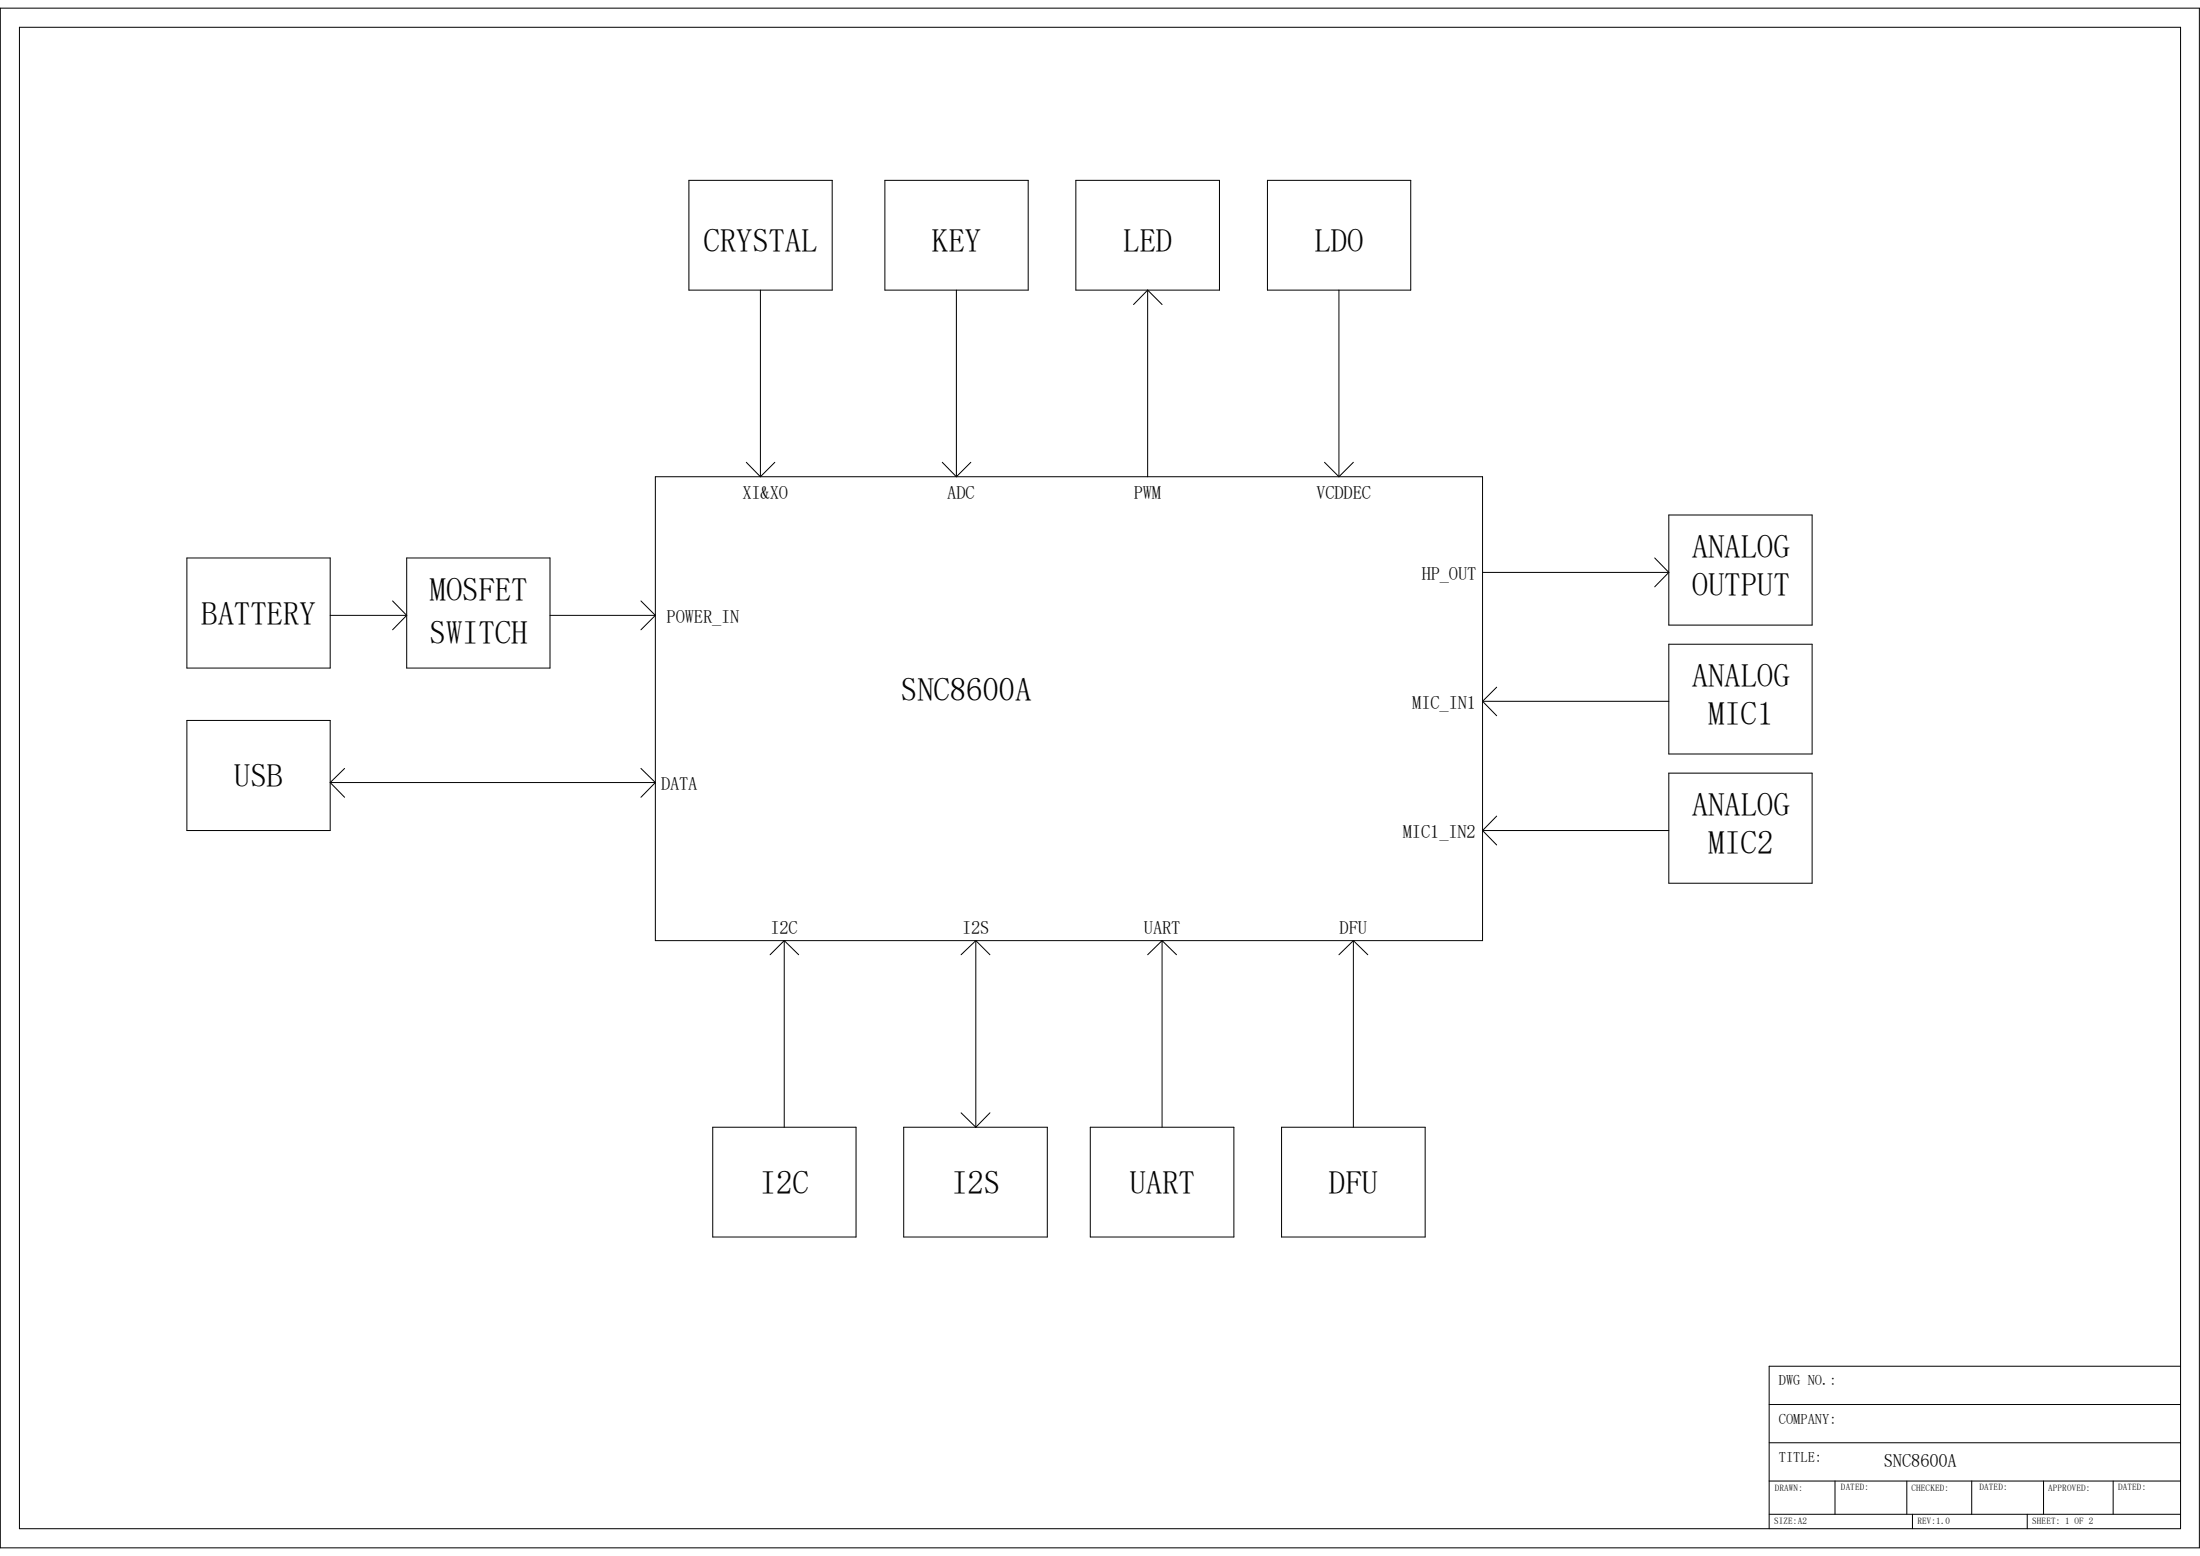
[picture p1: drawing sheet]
<svg xmlns="http://www.w3.org/2000/svg" width="297mm" height="210mm" viewBox="0 0 297 210" stroke-linecap="round" stroke-linejoin="round" font-family="sans-serif">
<g fill="none" stroke="#000" stroke-width=".14">
<path d="M0 1.1h296.9v207.8h-296.9zM2.6 3.7h291.8v202.6h-291.8zM93 24.3h19.4v14.9h-19.4zM102.7 39.2v25.1M119.5 24.3h19.3v14.9h-19.3zM129.1 39.2v25.1M145.2 24.3h19.4v14.9h-19.4zM154.9 39.2v25.1M154.9 39.2l-1.9 1.9M154.9 39.2l2 1.9M171.1 24.3h19.4v14.9h-19.4zM180.8 39.2v25.1"/>
<path d="M25.2 75.3h19.4v14.9h-19.4zM54.9 75.3h19.4v14.9h-19.4zM88.5 64.3h111.7v62.7h-111.7zM100.8 62.4l1.9 1.9M104.6 62.4l-1.9 1.9M127.2 62.4l1.9 1.9M131.1 62.4l-2 1.9M178.8 62.4l2 1.9M182.7 62.4l-1.9 1.9M200.2 77.3h25.1M223.4 75.3l1.9 2M225.3 69.5h19.3v14.9h-19.3z"/>
<path d="M225.3 77.3l-1.9 1.9M25.2 97.2h19.4v14.9h-19.4zM44.6 83.1h10.3M53 81.1l1.9 2M54.9 83.1l-1.9 1.9M74.3 83.1h14.2M86.5 81.1l2 2M88.5 83.1l-2 1.9M200.2 94.7h25.1M200.2 94.7l1.9 1.9M202.1 92.8l-1.9 1.9M225.3 87h19.3v14.8h-19.3z"/>
<path d="M44.6 105.6h43.9M44.6 105.6l1.9 2M46.5 103.7l-1.9 1.9M86.5 103.7l2 1.9M88.5 105.6l-2 2M200.2 112.1h25.1M200.2 112.1l1.9 1.9M202.1 110.2l-1.9 1.9M225.3 104.4h19.3v14.8h-19.3zM105.9 127v25.1M105.9 127l-1.9 1.9M105.9 127l1.9 1.9"/>
<path d="M131.7 127v25.1M131.7 127l-1.9 1.9M131.7 127l1.9 1.9M156.9 127v25.1M156.9 127l-2 1.9M156.9 127l1.9 1.9M182.7 127v25.1M182.7 127l-1.9 1.9M182.7 127l2 1.9M96.2 152.1h19.4v14.9h-19.4zM122 152.1h19.4v14.9h-19.4zM129.8 150.2l1.9 1.9"/>
<path d="M133.6 150.2l-1.9 1.9M147.2 152.1h19.4v14.9h-19.4zM173 152.1h19.4v14.9h-19.4zM238.8 199.9h55.5M238.8 194.7h55.6M238.8 189.6h55.6M247.7 199.9v4.5M257.4 199.9v4.5M266.2 199.9v4.5M275.9 199.9v4.5M285.3 199.9v4.5M294.4 184.4h-55.6v21.9"/>
<path d="M238.8 204.4h55.5M258.2 204.4v1.9M273.7 204.4v1.9"/>
</g>
<g font-size="4.4">
<text x="95" y="34">CRYSTAL</text>
<text x="125.8" y="34">KEY</text>
<text x="151.6" y="34">LED</text>
<text x="177.5" y="34">LDO</text>
<text x="228.4" y="75.3">ANALOG</text>
<text x="58" y="81.1">MOSFET</text>
<text x="228.4" y="80.4">OUTPUT</text>
<text x="27.2" y="84.3">BATTERY</text>
<text x="58" y="86.9">SWITCH</text>
<text x="121.6" y="94.7">SNC8600A</text>
<text x="228.4" y="92.7">ANALOG</text>
<text x="230.6" y="97.9">MIC1</text>
<text x="31.6" y="106.3">USB</text>
<text x="228.4" y="110.2">ANALOG</text>
<text x="230.6" y="115.3">MIC2</text>
<text x="102.6" y="161.1">I2C</text>
<text x="128.4" y="161.1">I2S</text>
<text x="152.5" y="161.1">UART</text>
<text x="179.4" y="161.1">DFU</text>
</g>
<g font-size="2.5">
<text x="100.2" y="67.3">XI&amp;XO</text>
<text x="127.9" y="67.3">ADC</text>
<text x="153.1" y="67.3">PWM</text>
<text x="177.7" y="67.3">VCDDEC</text>
<text x="191.9" y="78.3">HP_OUT</text>
<text x="90" y="84.1">POWER_IN</text>
<text x="190.7" y="95.7">MIC_IN1</text>
<text x="89.2" y="106.7">DATA</text>
<text x="189.4" y="113.2">MIC1_IN2</text>
<text x="104" y="126.1">I2C</text>
<text x="129.9" y="126.1">I2S</text>
<text x="154.4" y="126.1">UART</text>
<text x="180.8" y="126.1">DFU</text>
<text x="254.3" y="198">SNC8600A</text>
</g>
<g font-size="1.9">
<text x="240.2" y="187">DWG NO.:</text>
<text x="240.2" y="192.2">COMPANY:</text>
<text x="240.2" y="197.3">TITLE:</text>
</g>
<g font-size="1.2">
<text x="239.6" y="201.3">DRAWN:</text>
<text x="248.5" y="201.2">DATED:</text>
<text x="258.1" y="201.3">CHECKED:</text>
<text x="267.3" y="201.2">DATED:</text>
<text x="276.5" y="201.3">APPROVED:</text>
<text x="286" y="201.2">DATED:</text>
<text x="239.5" y="205.7">SIZE:A2</text>
<text x="258.9" y="205.7">REV:1.0</text>
<text x="274.4" y="205.7">SHEET: 1 OF 2</text>
</g>
</svg>
